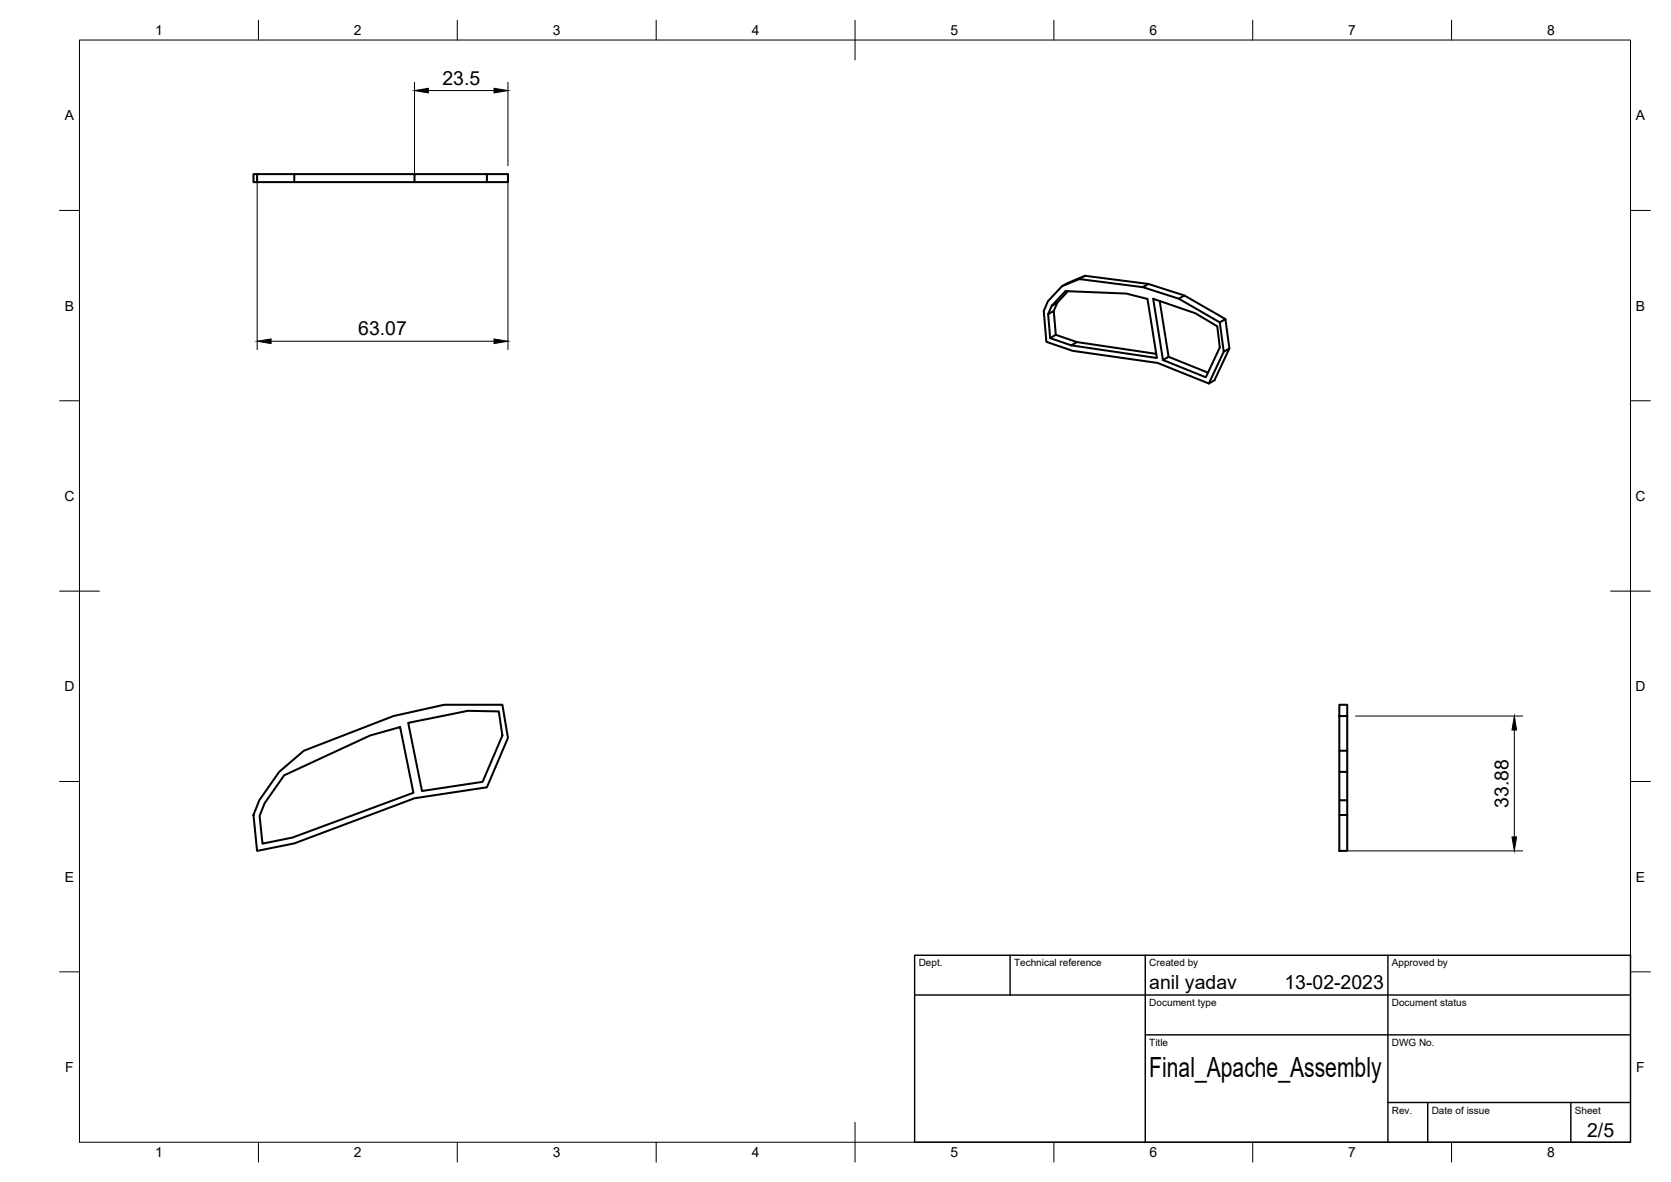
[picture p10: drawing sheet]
<svg xmlns="http://www.w3.org/2000/svg" width="420mm" height="297mm" viewBox="0 0 420 297" stroke-linecap="round" stroke-linejoin="round" font-family="sans-serif">
<!-- layer: Visible -->
<g fill="none" stroke="#000" stroke-width=".51">
<path d="M63.7 43.8h.9v2h-.9zM64.6 43.8h9.4M104.2 43.8h-30.2v2h-9.4M104.2 45.8h18.2v-2h5.3v2h-5.3M122.4 43.8h-18.2v2h-30.2M263.5 79l.6 6 1.4-.9 5.3 1.9M264.4 76.9l-.9 2.1 1.5-.8 .5 5.9M265 78.2l.9-2.1-1.5 .8 3.5-3.7 15.3 .6 5.3 1.3 2.4 14.9-21.5-3.2M268.5 73.2l-2.6 2.9M271.4 70.1l16 2.1 1.4-.8 9 2.9M272.8 69.3l-4.4 1.8-1.4 .8-3.5 3.8-1.1 2.5 .7 7.7 6.6 2.3 21.4 3 12.9 5.2 1.4-.8 3.7-8-1.4 .8-1-7.4M287.4 72.2l9 2.9 1.4-.8 10.3 5.9"/>
<path d="M288.8 71.4l-16-2.1-1.4 .8-4.4 1.8M291.6 75.7l2.2 14M296.4 75.1l10.3 5.9 1.4-.8 1 7.4M264.1 85l5.3 1.8 1.4-.8 19.9 2.9M292.4 90.5l10.8 4.3 3.5-7.5-.6-5.3-5.5-3.3-10.6-3.6 2.4 15.4 1.4-.8 9.9 3.9M307.7 88.4l-3.7 8M336.8 177.1h2v2.8h-2zM336.8 179.9v8.8h2v5.3M338.8 179.9v8.8M70.2 194l6.2-5.3 22.5-8.8 12.8-2.8h14.6l1.4 8.3-5.3 12.5-18.2 2.7-30.2 11.3-9.4 1.9-.9-9 1.5-3.7zM71.4 194.8l21.6-10 7.6-2.1 3.3 16.5-30.4 11.3-7.5 1.5-.7-7 1.2-3.2zM102.6 181.7l15-3.1 7.8 .2 .9 6-5 11.7-15.2 2.3z"/>
<path d="M336.8 188.7v5.3h2v7.1M336.8 194v7.1h2v3.7M336.8 204.8h2v9h-2zM336.8 201.1v3.7"/>
</g>
<!-- layer: BORDER -->
<g fill="none" stroke="#000" stroke-width=".25">
<path d="M20 10.1h390v276.9h-390zM65 5.1v5M115 5.1v5M165 5.1v5M215 5.1v10M265 5.1v5M315 5.1v5M365 5.1v5M15 52.9h5M410 52.9h5M15 100.7h5M410 100.7h5"/>
<path d="M15 148.6h10M405 148.6h10M15 196.4h5M410 196.4h5M15 244.2h5M410 244.2h5M65 287v5M115 287v5M165 287v5M215 282.1v9.9M265 287v5M315 287v5"/>
<path d="M365 287v5"/>
</g>
<!-- layer: TITLEBLOCK -->
<path d="M230 240.1h180v46.9h-180zM230 250h180M254 240.1v9.9M288 240.1v46.9M349 240.1v46.9M288 260.1h122M349 277.1h61M359 277.1v9.9M395 277.1v9.9" fill="none" stroke="#000" stroke-width=".36"/>
<!-- layer: FD_Dimensions -->
<path d="M104.2 20.7v23M107.7 22.8h16.5M127.7 20.7v21M64.7 45.9v42M127.7 45.9v42M68.2 85.8h56M340.9 179.9h42M380.8 183.5v26.8M338.9 213.8h44" fill="none" stroke="#000" stroke-width=".25"/>
<path d="M104.2 22.8l3.5-.6v1.2zM124.2 22.2l3.5 .6-3.5 .6zM64.7 85.8l3.5-.6v1.1zM124.2 85.2l3.5 .6-3.5 .5zM380.8 179.9l.5 3.6h-1.1zM380.2 210.3h1.1l-.5 3.5z" fill="#000" stroke="#000" stroke-width=".25"/>
<text font-size="7" x="289" y="270.6">Final_Apache_Assembly</text>
<g font-size="4.9">
<text x="111.3" y="21.3">23.5</text>
<text x="90.1" y="84.3">63.07</text>
<text x="379.3" y="203" transform="rotate(-90 379.3 203)">33.88</text>
<text x="289" y="248.5">anil yadav</text>
<text x="323" y="248.5">13-02-2023</text>
<text x="399.1" y="285.7">2/5</text>
</g>
<g font-size="3.5">
<text x="39" y="8.8">1</text>
<text x="89" y="8.8">2</text>
<text x="139" y="8.8">3</text>
<text x="189" y="8.8">4</text>
<text x="239" y="8.8">5</text>
<text x="289" y="8.8">6</text>
<text x="339" y="8.8">7</text>
<text x="389" y="8.8">8</text>
<text x="16.3" y="30.2">A</text>
<text x="411.3" y="30.2">A</text>
<text x="16.3" y="78">B</text>
<text x="411.3" y="78">B</text>
<text x="16.2" y="125.9">C</text>
<text x="411.2" y="125.9">C</text>
<text x="16.2" y="173.7">D</text>
<text x="411.2" y="173.7">D</text>
<text x="16.3" y="221.6">E</text>
<text x="411.3" y="221.6">E</text>
<text x="16.4" y="269.4">F</text>
<text x="411.4" y="269.4">F</text>
<text x="39" y="290.8">1</text>
<text x="89" y="290.8">2</text>
<text x="139" y="290.8">3</text>
<text x="189" y="290.8">4</text>
<text x="239" y="290.8">5</text>
<text x="289" y="290.8">6</text>
<text x="339" y="290.8">7</text>
<text x="389" y="290.8">8</text>
</g>
<g font-size="2.5">
<text x="231" y="242.9">Dept.</text>
<text x="255" y="242.9">Technical reference</text>
<text x="289" y="242.9">Created by</text>
<text x="350" y="242.9">Approved by</text>
<text x="289" y="252.8">Document type</text>
<text x="350" y="252.8">Document status</text>
<text x="289" y="262.9">Title</text>
<text x="350" y="262.9">DWG No.</text>
<text x="350" y="279.9">Rev.</text>
<text x="360" y="279.9">Date of issue</text>
<text x="396" y="279.9">Sheet</text>
</g>
</svg>
